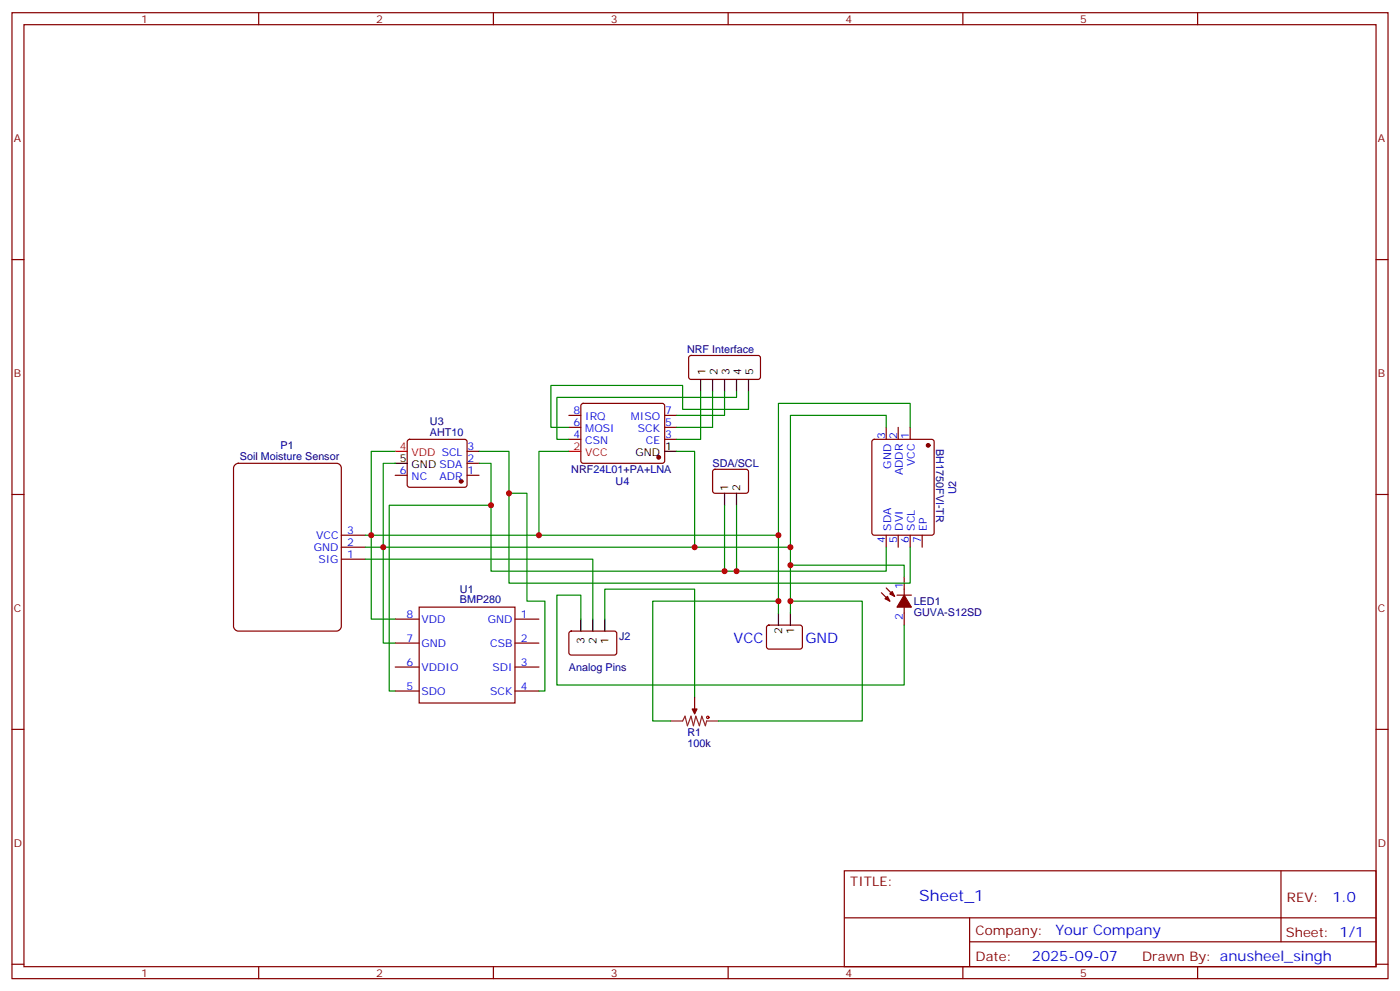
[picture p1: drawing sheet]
<svg xmlns="http://www.w3.org/2000/svg" width="412mm" height="292mm" viewBox="0 0 412 292" stroke-linecap="round" stroke-linejoin="round" font-family="sans-serif">
<g fill="none" stroke="#870000" stroke-width=".35">
<path d="M3.5 3.7h405.4v284.4h-405.4zM7.1 7.3h398.2v277.3h-398.2zM76.2 3.7v3.6M145.3 3.7v3.6M214.5 3.7v3.6M283.6 3.7v3.6M352.8 3.7v3.6M3.5 76.4h3.6M405.3 76.4h3.6M171.3 119l.5-.3h23.3l.5 .3 .2 .5-.1 16.5-.6 .4-23.6-.1-.4-.6v-16.2zM116.4 139.9h3.5M120.2 129.5l.4-.2h16.3l.5 .2 .2 .5v12.7l-.3 .5-.4 .2h-16.3l-.4-.2-.3-.5v-12.7z"/>
<path d="M137.6 139.9h3.5M137.6 136.4h3.5M137.6 132.9h3.5M167.6 122.3h3.5M167.6 129.3h3.5M167.6 125.8h3.5M195.8 122.3h3.5M195.8 129.3h3.5M195.8 125.8h3.5M257.1 129.5l.4-.2h17l.6 .5 .1 27-.5 .7-17.2 .1-.6-.5-.1-27.1zM261.1 125.8v3.5M264.6 125.8v3.5"/>
<path d="M268.1 125.8v3.5M3.5 145.6h3.6M261.1 157.6v3.5M264.6 157.6v3.5M268.1 157.6v3.5M271.6 157.6v3.5M405.3 145.6h3.6M123.5 178.7h28.2v28.2h-28.2zM259.6 174.5l2.5 2.5M261.1 173.1l2.4 2.4M264.2 175.2h4.3M266.3 169.9v14.1"/>
<path d="M116.4 182.2h7.1M116.4 189.3h7.1M116.4 196.4h7.1M151.7 182.2h7M151.7 189.3h7M151.7 196.4h7M3.5 214.7h3.6M116.4 203.4h7.1M151.7 203.4h7M405.3 214.7h3.6M248.7 256.3h156.6v28.3h-156.6zM377.3 256.4v20.8"/>
<path d="M248.7 270.2h156.5M285.6 277.2h119.6M285.6 270.2v14.1M3.5 283.8h3.6M76.2 284.6v3.5M145.3 284.6v3.5M214.5 284.6v3.5M283.6 284.6v3.5M352.8 284.6v3.5M405.3 283.8h3.6"/>
</g>
<g fill="#870000" stroke="#870000" stroke-width=".35">
<path d="M266.3 175.2l2.2 3.5h-4.3z"/>
<path d="M260.7 176.2l.7-.7 .7 1.5z"/>
<path d="M262.1 174.8l.7-.7 .7 1.4z"/>
<circle cx="273.4" cy="131.1" r=".53"/>
<circle cx="135.8" cy="141.7" r=".53"/>
<circle cx="194" cy="134.6" r=".53"/>
</g>
<path d="M116.4 132.9h3.5M167.6 132.9h3.5" fill="none" stroke="#f00" stroke-width=".35"/>
<path d="M116.4 136.4h3.5M195.8 132.9h3.5" fill="none" stroke="#000" stroke-width=".35"/>
<path d="M69.1 137l1.1-.6h28.9a1.41 1.41 0 0 1 1.4 1.4v46.6a1.51 1.51 0 0 1-1.4 1.4h-28.9a1.51 1.51 0 0 1-1.4-1.4v-46.6z" fill="#fff" stroke="#800000" stroke-width=".35"/>
<path d="M203.1 104.8l.5-.2 20 .1 .4 .6-.1 6-.6 .4-20-.1-.5-.6v-5.7zM210.1 138.4l.5-.3 9.5 .1 .4 .7-.1 5.9-.6 .4-9.5-.1-.4-.6v-5.6zM100.5 157.6h7.1M100.5 164.6h7.1M100.5 161.1h7.1M167.8 186l.5-.2h12.9l.5 .7-.1 5.9-.6 .4h-13l-.4-.7v-5.6zM226 184.2l.5-.2 9.4 .1 .5 .6-.1 5.9-.6 .5-9.5-.1-.4-.6v-5.7zM204.6 205.2v3.5" fill="none" stroke="#870000" stroke-width=".35"/>
<path d="M197.6 212.2h3.5l.7-1.4 .7 2.8 1.1-2.8 .7 2.8 .7-2.8 1 2.8 .7-2.8 1.1 2.8 .3-1.4h3.6M204.6 208.7v1.4" fill="none" stroke="#8c2424" stroke-width=".35"/>
<path d="M203.9 208.7h1.4l-.7 1.4z" fill="#870000" stroke="#870000" stroke-width=".35"/>
<circle cx="208.5" cy="211.2" r=".35" fill="none" stroke="#a10000" stroke-width=".35"/>
<path d="M206.4 111.7v3.5M209.9 111.7v3.5M213.4 111.7v3.5M217 111.7v3.5M220.5 111.7v3.5M213.4 145.2v3.5M217 145.2v3.5M171.1 182.2v3.6M174.6 182.2v3.6M178.2 182.2v3.6M229.3 180.5v3.5M232.8 180.5v3.5" fill="none" stroke="#000" stroke-width=".35"/>
<g fill="none" stroke="#008700" stroke-width=".35">
<path d="M206.4 115.2v14.1h-7.1M209.9 115.2v10.6h-10.6M213.4 115.2v7.1h-14.1M217 115.2v1.8h-53v12.3h3.6M220.5 115.2v5.3h-19.4v-7h-38.8v12.3h5.3M116.4 132.9h-7v49.3h7M116.4 136.4h-3.5v52.9h3.5M141.1 136.4h3.5v31.7h116.5v-7M141.1 132.9h8.8v38.8h118.2v-10.6M167.6 132.9h-8.9v24.7M199.3 132.9h5.3v28.2M261.1 125.8v-3.5h-28.3v38.8"/>
<path d="M268.1 125.8v-7.1h-38.8v38.9M107.6 157.6h121.7v22.9M144.6 148.7h-29.9v54.7h1.7M149.9 145.2h5.3v31.8h5.3v26.4h-1.8M213.4 148.7v19.4M217 148.7v19.4M107.6 161.1h125.2v19.4M107.6 164.6h67v17.6M229.3 177h-37v35.2h5.3M232.8 166.4h33.5v3.5M232.8 177h21.2v35.2h-42.3M171.1 182.2v-7h-7.1v26.4h102.3v-17.6"/>
<path d="M178.2 182.2v-8.8h26.4v31.8"/>
</g>
<g fill="#c00">
<circle cx="109.4" cy="157.6" r=".88"/>
<circle cx="158.8" cy="157.6" r=".88"/>
<circle cx="229.3" cy="157.6" r=".88"/>
<circle cx="112.9" cy="161.1" r=".88"/>
<circle cx="204.6" cy="161.1" r=".88"/>
<circle cx="232.8" cy="161.1" r=".88"/>
<circle cx="232.8" cy="166.4" r=".88"/>
<circle cx="229.3" cy="177" r=".88"/>
<circle cx="232.8" cy="177" r=".88"/>
<circle cx="144.6" cy="148.7" r=".88"/>
<circle cx="149.9" cy="145.2" r=".88"/>
<circle cx="217" cy="168.1" r=".88"/>
<circle cx="213.4" cy="168.1" r=".88"/>
</g>
<text font-size="4.6" fill="#00f" x="270.8" y="265.4">Sheet_1</text>
<g font-size="4.2" fill="#00f">
<text x="216.1" y="189.2">VCC</text>
<text x="237.3" y="189.2">GND</text>
<text x="392.5" y="265.6">1.0</text>
<text x="310.9" y="275.2">Your Company</text>
<text x="304" y="283">2025-09-07</text>
</g>
<g font-size="3.9" fill="#800">
<text x="250.5" y="260.9">TITLE:</text>
<text x="379.1" y="265.6">REV:</text>
<text x="287.4" y="275.1">Company:</text>
<text x="378.7" y="275.7">Sheet: 1/1</text>
<text x="287.4" y="282.8">Date:</text>
<text x="336.4" y="282.9">Drawn By: anusheel_singh</text>
</g>
<g font-size="3.2" fill="#800">
<text x="41.6" y="6.7">1</text>
<text x="110.8" y="6.7">2</text>
<text x="179.9" y="6.7">3</text>
<text x="249.1" y="6.7">4</text>
<text x="318.2" y="6.7">5</text>
<text x="4.1" y="41.8">A</text>
<text x="405.9" y="41.8">A</text>
<text x="4.1" y="111">B</text>
<text x="405.9" y="111">B</text>
<text x="4.1" y="180.1">C</text>
<text x="405.9" y="180.1">C</text>
<text x="4.1" y="249.3">D</text>
<text x="405.9" y="249.3">D</text>
<text x="41.6" y="287.5">1</text>
<text x="110.8" y="287.5">2</text>
<text x="179.9" y="287.5">3</text>
<text x="249.1" y="287.5">4</text>
<text x="318.2" y="287.5">5</text>
</g>
<g font-size="3.2" fill="#000080">
<text x="202.4" y="104">NRF Interface</text>
<text x="126.7" y="125.2">U3</text>
<text x="126.7" y="128.3">AHT10</text>
<text x="70.7" y="135.3">Soil Moisture Sensor</text>
<text x="82.7" y="132.2">P1</text>
<text x="209.9" y="137.6">SDA/SCL</text>
<text x="275.7" y="132.2" transform="rotate(90 275.7 132.2)">BH1750FVI-TR</text>
<text x="168.3" y="139.4">NRF24L01+PA+LNA</text>
<text x="181.3" y="142.9">U4</text>
<text x="281.7" y="145.5" transform="rotate(-90 281.7 145.5)">U2</text>
<text x="135.5" y="177.4">BMP280</text>
<text x="135.5" y="174.4">U1</text>
<text x="269.2" y="178.2">LED1</text>
<text x="269.2" y="181.2">GUVA-S12SD</text>
<text x="182.4" y="188.3">J2</text>
<text x="167.6" y="197.5">Analog Pins</text>
<text x="202.5" y="219.7">100k</text>
<text x="202.5" y="216.7">R1</text>
</g>
<g font-size="3.2">
<text x="207.8" y="110.4" transform="rotate(-90 207.8 110.4)">1</text>
<text x="211.3" y="110.4" transform="rotate(-90 211.3 110.4)">2</text>
<text x="214.8" y="110.4" transform="rotate(-90 214.8 110.4)">3</text>
<text x="218.4" y="110.4" transform="rotate(-90 218.4 110.4)">4</text>
<text x="221.9" y="110.4" transform="rotate(-90 221.9 110.4)">5</text>
<text x="117.8" y="136">5</text>
<text x="121.2" y="137.8">GND SDA</text>
<text x="187.2" y="134.3">GND</text>
<text x="196" y="132.5">1</text>
<text x="214.5" y="144.5" transform="rotate(-90 214.5 144.5)">1</text>
<text x="218" y="144.5" transform="rotate(-90 218 144.5)">2</text>
<text x="172.2" y="189.6" transform="rotate(-90 172.2 189.6)">3</text>
<text x="175.7" y="189.6" transform="rotate(-90 175.7 189.6)">2</text>
<text x="179.2" y="189.6" transform="rotate(-90 179.2 189.6)">1</text>
<text x="230.4" y="186.7" transform="rotate(-90 230.4 186.7)">2</text>
<text x="233.9" y="186.7" transform="rotate(-90 233.9 186.7)">1</text>
</g>
<g font-size="3.2" fill="#00f">
<text x="168.9" y="121.9">8</text>
<text x="168.9" y="125.4">6</text>
<text x="172.4" y="123.7">IRQ</text>
<text x="185.8" y="123.7">MISO</text>
<text x="196" y="125.4">5</text>
<text x="196" y="121.9">7</text>
<text x="168.9" y="129">4</text>
<text x="172.4" y="127.2">MOSI</text>
<text x="172.4" y="130.7">CSN</text>
<text x="187.9" y="127.2">SCK</text>
<text x="190.3" y="130.7">CE</text>
<text x="196" y="129">3</text>
<text x="260.7" y="129.2" transform="rotate(-90 260.7 129.2)">3</text>
<text x="264.2" y="129.2" transform="rotate(-90 264.2 129.2)">2</text>
<text x="267.8" y="129.2" transform="rotate(-90 267.8 129.2)">1</text>
<text x="137.8" y="136">2</text>
<text x="137.8" y="132.5">3</text>
<text x="262.5" y="137.9" transform="rotate(-90 262.5 137.9)">GND</text>
<text x="269.5" y="137.2" transform="rotate(-90 269.5 137.2)">VCC</text>
<text x="117.8" y="139.6">6</text>
<text x="121.2" y="141.3">NC</text>
<text x="129.5" y="141.3">ADR</text>
<text x="137.8" y="139.6">1</text>
<text x="266" y="139.9" transform="rotate(-90 266 139.9)">ADDR</text>
<text x="93.2" y="158.7">VCC</text>
<text x="102.2" y="160.8">2</text>
<text x="102.2" y="157.3">3</text>
<text x="260.7" y="159.7" transform="rotate(-90 260.7 159.7)">4</text>
<text x="262.5" y="156.2" transform="rotate(-90 262.5 156.2)">SDA</text>
<text x="264.2" y="159.7" transform="rotate(-90 264.2 159.7)">5</text>
<text x="266" y="156.2" transform="rotate(-90 266 156.2)">DVI</text>
<text x="267.8" y="159.7" transform="rotate(-90 267.8 159.7)">6</text>
<text x="269.5" y="156.2" transform="rotate(-90 269.5 156.2)">SCL</text>
<text x="271.3" y="159.7" transform="rotate(-90 271.3 159.7)">7</text>
<text x="273" y="156.2" transform="rotate(-90 273 156.2)">EP</text>
<text x="92.5" y="162.3">GND</text>
<text x="93.8" y="165.8">SIG</text>
<text x="102.2" y="164.4">1</text>
<text x="266" y="173.4" transform="rotate(-90 266 173.4)">1</text>
<text x="119.7" y="181.9">8</text>
<text x="124.2" y="183.3">VDD</text>
<text x="143.7" y="183.3">GND</text>
<text x="153.5" y="181.9">1</text>
<text x="266" y="182.5" transform="rotate(-90 266 182.5)">2</text>
<text x="119.7" y="188.9">7</text>
<text x="124.2" y="190.4">GND</text>
<text x="144.4" y="190.4">CSB</text>
<text x="153.5" y="188.9">2</text>
<text x="119.7" y="196">6</text>
<text x="124.2" y="197.4">VDDIO</text>
<text x="145" y="197.4">SDI</text>
<text x="153.5" y="196">3</text>
<text x="119.7" y="203.1">5</text>
<text x="153.5" y="203.1">4</text>
<text x="124.2" y="204.5">SDO</text>
<text x="144.4" y="204.5">SCK</text>
</g>
<g font-size="3.2" fill="#f00">
<text x="117.8" y="132.5">4</text>
<text x="121.2" y="134.3">VDD SCL</text>
<text x="168.9" y="132.5">2</text>
<text x="172.4" y="134.3">VCC</text>
</g>
</svg>
